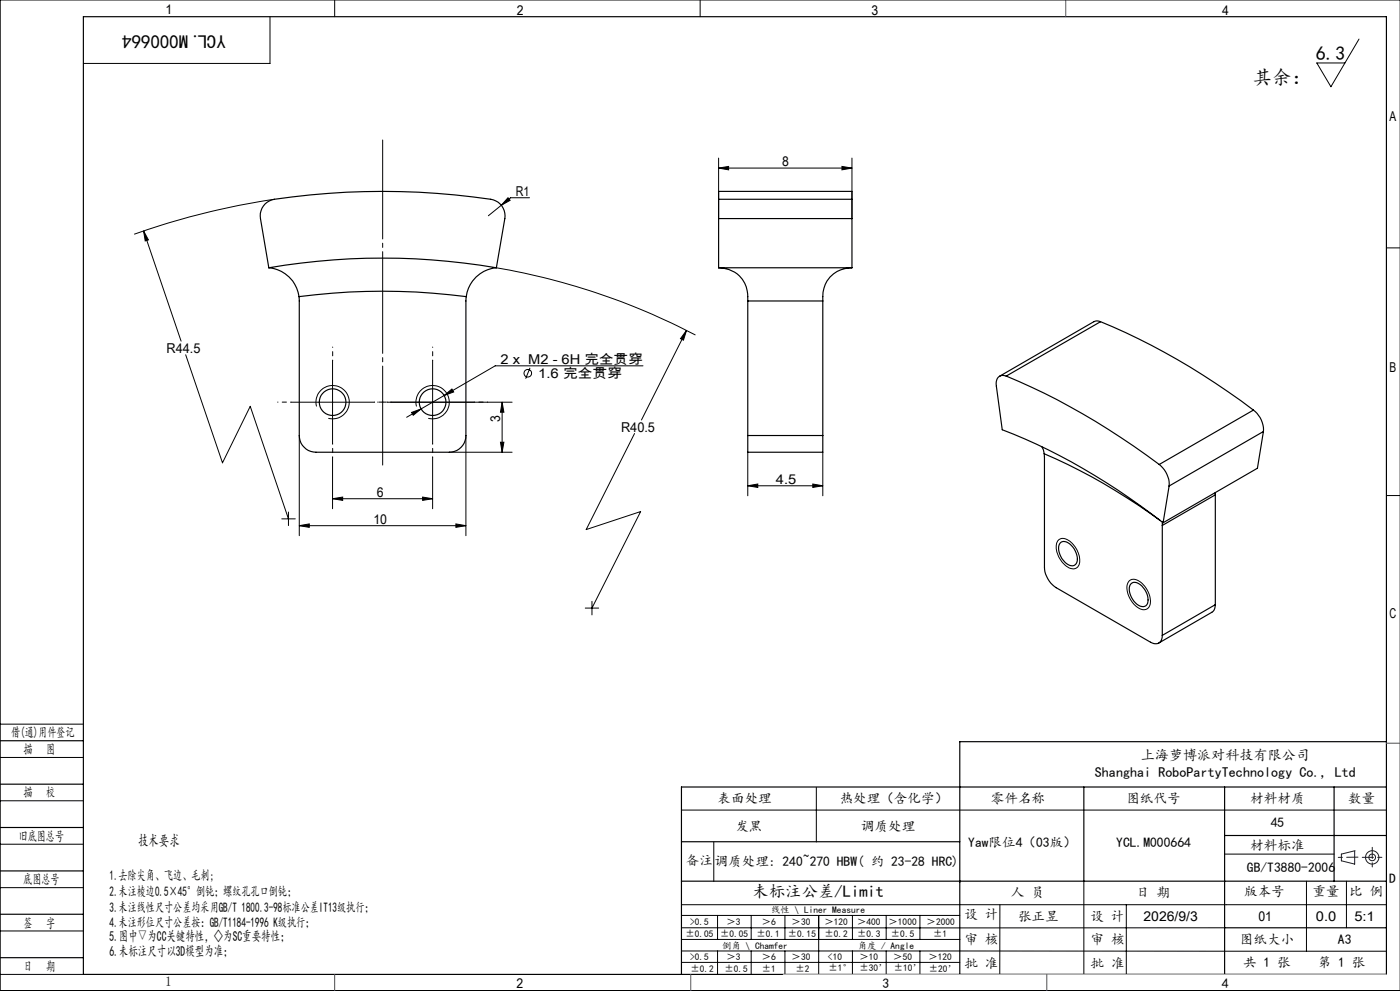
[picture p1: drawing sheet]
<svg xmlns="http://www.w3.org/2000/svg" width="420mm" height="297mm" viewBox="0 0 420 297" stroke-linecap="round" stroke-linejoin="round" font-family="sans-serif">
<g fill="none" stroke="#000" stroke-width=".3">
<path d="M100.4 0v5M210 0v5M420 0h-419.9v297h419.9M81 5v14h-56M407.7 11.7l-8.4 14.3-4.3-7.1h8.5M82.3 59.7a226.7 226.7 0 0 0-42 10.5M152.4 59.3l.6 .7-2.6 1.5zM158.9 59.3h-5.7l-6.7 5.4M215.6 50.4l3-.5v1zM215.6 47.4v18.1M215.6 50.4h40M252.6 49.9l3 .5-3 .5z"/>
<path d="M255.6 47.4v18.1M43.1 69.2l1.4 2.7-.9 .3zM43.1 69.2l11.2 33M415.9 74.3h4.1M148.9 80.3a202.7 202.7 0 0 1 59.7 20.1M206 99l-1 2.9-.8-.4zM206 99l-13.6 26.9M55.7 106.3l11 32.4 8.4-16.9 11.4 33.7M99.8 108v25M129.8 108v25M133.2 118.5l2.4-1.9 .5 .9zM133.2 118.5l-6.9 4.1"/>
<path d="M159 110.2l-1.3 3.3M192.9 109.6h-44.3l-15.4 8.9M87.3 120.5h25M89.8 130.5v30M95 121.8a5 5 0 0 1 4.4-6.2 5 5 0 0 1 5.4 5.4 5 5 0 0 1-6.3 4.4M99.8 137v15.5M116.3 120.5h37.3M123.5 123.6l2.8-1-2.3 1.9zM125 121.8a5 5 0 0 1 4.4-6.2 5 5 0 0 1 5.4 5.4 5 5 0 0 1-6.3 4.4M126.3 122.6l-4.3 2.5M129.8 137v15.5M134.8 135.5h18.8"/>
<path d="M139.8 130.5v30M150.1 132.5h1.1l-.6 3zM150.6 120.5l.6 3h-1.1zM150.6 120.5v15M190.4 129.9l-14.5 28.8 16.3-5.4-14.6 28.9M224.3 135.5v13.1M246.8 135.5v13.1M84.5 155.5h4.1M86.5 153.5v4M89.8 157.5l3-.5v1zM89.8 157.5h50M99.8 149.5l3-.5v1z"/>
<path d="M99.8 149.5h30M126.8 149l3 .5-3 .5zM136.8 157l3 .5-3 .5zM224.3 145.6l3-.5v1zM224.3 145.6h22.5M243.8 145.1l3 .5-3 .5zM415.9 148.5h4.1M317.6 161.8a3.3 3.3 0 0 1 4.4 1.4 5.9 5.9 0 0 1 1.4 6.6 2.67 2.67 0 0 1-3.9-.4 6.6 6.6 0 0 1-2.2-7.3zM338.7 174.2a2.76 2.76 0 0 1 3.9 .6 6.5 6.5 0 0 1 2.1 7.1 2.45 2.45 0 0 1-3.8-.1 7 7 0 0 1-2.6-7.1zM175.6 182.2h4M177.6 180.2v4.1M0 217h25"/>
<path d="M0 227h25M0 240h25M244.9 236v16.3M0 253h25M204.4 242.8h211.5M214.1 252.4v11.8M367.4 256h32.8M0 266h25M0 279h25M204.4 271.1h211.5M204.4 278.1h163M204.4 274.4h83.5"/>
<path d="M215.3 274.4v7.1M225.4 274.4v7.1M235.5 274.4v7.1M245.6 274.4v17.6M255.7 274.4v7.1M265.9 274.4v7.1M276 274.4v7.1M300 271.1l-.1 21M325.2 264.1v27.9M337.9 271.1v20.9M391.9 264.1v21M403.9 264.1v14"/>
<path d="M0 292h25M204.4 285l211.5 .1M204.4 288.4h83.5M204.5 281.5h83.5M215.3 285v7M225.4 285v7M235.5 285v7M255.7 285v7M265.9 285v7M276 285v7M287.9 292h128"/>
<circle cx="158.4" cy="111.9" r="1.14"/>
</g>
<g fill="none" stroke="#191924" stroke-width=".3">
<path d="M402.4 256l4-1v4l-4-1z"/>
<circle cx="411.7" cy="257" r="1"/>
<circle cx="411.7" cy="257" r="2"/>
</g>
<path d="M114.8 42v97.4" fill="none" stroke="#000" stroke-width=".3" stroke-dasharray="30.5 1.3 1.3 1.3" stroke-dashoffset=".8"/>
<g fill="none" stroke="#000" stroke-width=".35">
<path d="M25 5h390.9v287h-390.9zM215.6 59.7v5.8M215.6 59.7v-2.3h40v2.3M215.6 59.7h40M255.6 59.7v5.8M215.6 65.5h40M215.6 65.5v14.8M255.6 65.5v14.8M80.6 80.3a202.8 202.8 0 0 1 68.3 0M80.6 80.3a10.1 10.1 0 0 1 9.1 8.6M80.6 80.3l-2.5-14.8a5 5 0 0 1 4.2-5.8 221 221 0 0 1 65.7 .2 5 5 0 0 1 3.4 5.6l-2.5 14.8M89.7 88.9a194.7 194.7 0 0 1 50.2 0"/>
<path d="M89.7 88.9l.1 41.6a5.1 5.1 0 0 0 5 5h40a5 5 0 0 0 5-5l.1-41.6M148.9 80.3a10 10 0 0 0-9 8.6M215.6 80.3a8.7 8.7 0 0 1 8.7 9.8v.1M215.6 80.3h40M224.3 90.2h22.5M224.3 90.2v40.3M246.8 90.2v40.3M255.6 80.3a8.8 8.8 0 0 0-8.8 9.9M330.2 96.4a207.4 207.4 0 0 1 45.8 26.5M330.2 96.4a2.16 2.16 0 0 0-2 0l-28.3 16.3M330.2 96.4l-28.3 16.3M301.9 112.7a2.13 2.13 0 0 0-2.3 .2 2.13 2.13 0 0 0-.8 2.2l1.9 13.7a190.4 190.4 0 0 1 48.2 27.9"/>
<path d="M301.9 112.7a212.5 212.5 0 0 1 45.9 26.5M224.3 130.5v5h22.5v-5M224.3 130.5h22.5M312.6 133.9l.7 2.1M313.3 136v34a7.8 7.8 0 0 0 3.6 6.1l28.3 16.4a2.16 2.16 0 0 0 2.5 .2 2.16 2.16 0 0 0 1-2.3M313.3 136a178.2 178.2 0 0 1 34.8 20M347.8 139.2a7.7 7.7 0 0 1 2.9 6.5M376 122.9a7.5 7.5 0 0 1 3 6.4M376 122.9l-28.2 16.3M379 129.3l-28.3 16.4M379 129.3l-1.8 11-28.3 16.4M348.7 157.5v32.9"/>
<path d="M348.7 156.5v1M350.7 145.7l-1.8 11M364.6 147.6v.7M364.6 148.3l-15.9 9.2M364.6 148.3v32.9M318.2 162.6a2.8 2.8 0 0 1 3.6 1.3 4.2 4.2 0 0 1 .7 5.4 2.71 2.71 0 0 1-3.5-1.4 4.2 4.2 0 0 1-.8-5.3zM339.4 174.8a2.71 2.71 0 0 1 3.6 1.4 4.3 4.3 0 0 1 .8 5.3 2.83 2.83 0 0 1-3.6-1.3 4.2 4.2 0 0 1-.8-5.4zM364.6 181.2l-.1 .7a1.97 1.97 0 0 1-1 1.6l-15.9 9.2M364.6 181.2l-15.9 9.2M0 222h25M0 235h25M325.2 235.9v28.2"/>
<path d="M367.4 235.9v56.1M400.2 235.9v28.3M415.9 235.9h-211.5v56.1M415.9 222.3h-128v69.7M0 248h25M204.4 252.3h83.5M367.4 250.4h48.5M0 261h25M0 274h25M204.4 264.1h211.5M367.4 278.1h48.5M0 287h25"/>
<circle cx="99.8" cy="120.5" r="4"/>
<circle cx="129.8" cy="120.5" r="4"/>
</g>
<path d="M407.4 256.9l-5.9 .1M408.7 256.9h6M411.7 253.9v6" fill="none" stroke="#191924" stroke-width=".3" stroke-dasharray="6.3 1.3 1.3 1.3" stroke-dashoffset="3"/>
<path d="M235 292h180.9" fill="none" stroke="#c0c0c0" stroke-width=".3"/>
<path d="M319.7 0v5M415.9 222.7h4.1M100.4 292v5M207.2 292v5M314 292v5" fill="none" stroke="#00f" stroke-width=".3"/>
<path d="M406.4 255h.1" fill="none" stroke="#0ff" stroke-width=".3"/>
<path d="M99.8 108v-4M129.8 108v-4M87.3 120.5h-4M99.8 133v4M112.3 120.5h4M117.3 120.5h-4M129.8 133v4M142.3 120.5h4" fill="none" stroke="#000" stroke-width=".3" stroke-dasharray="30.5 1.3 1.3 1.3" stroke-dashoffset="30.4"/>
<g fill="#000">
<path d="M215.6 50.4l3-.5v1zM252.6 49.9l3 .5-3 .5z"/>
<path d="M150.1 132.5h1.1l-.6 3zM150.6 120.5l.6 3h-1.1z"/>
<path d="M89.8 157.5l3-.5v1zM136.8 157l3 .5-3 .5zM99.8 149.5l3-.5v1zM126.8 149l3 .5-3 .5zM123.5 123.6l.5 .9 2.3-1.9zM133.2 118.5l2.9-1-.5-.9zM43.1 69.2l.5 3 .9-.3zM152.4 59.3l-2 2.2 2.6-1.5zM206 99l-1.8 2.5 .8 .4z"/>
<path d="M243.8 145.1l3 .5-3 .5zM224.3 145.6l3-.5v1z"/>
</g>
<g font-size="5.8">
<text x="394.8" y="18">6.3</text>
<text x="375.9" y="25.2">其余：</text>
</g>
<text font-size="5.6" x="67.7" y="10.6" transform="rotate(-180 67.7 10.6)">YCL.M000664</text>
<text font-size="4.9" x="225.7" y="269">未标注公差/Limit</text>
<text font-size="4.7" x="41.4" y="253.6">技术要求</text>
<g font-size="4.2">
<text x="342.2" y="227.9">上海萝博派对科技有限公司</text>
<text x="328.5" y="232.8">Shanghai RoboPartyTechnology Co., Ltd</text>
<text x="32.8" y="282.1">5.图中▽为CC关键特性，◇为SC重要特性；</text>
<text x="32.8" y="286.4">6.未标注尺寸以3D模型为准；</text>
</g>
<g font-size="4.1">
<text x="49.6" y="4.3">1</text>
<text x="155.1" y="4.6">2</text>
<text x="261.4" y="4.6">3</text>
<text x="366.6" y="4.6">4</text>
<text x="416.9" y="36.3">A</text>
<text x="234.6" y="49.8">8</text>
<text x="154.8" y="58.7">R1</text>
<text x="49.9" y="105.7">R44.5</text>
<text x="150.2" y="109.1">2 x M2 - 6H 完全贯穿</text>
<text x="161.5" y="113.3">1.6 完全贯穿</text>
<text x="416.9" y="111.3">B</text>
<text x="150.1" y="126.6" transform="rotate(-90 150.1 126.6)">3</text>
<text x="186.3" y="129.3">R40.5</text>
<text x="113" y="148.9">6</text>
<text x="232.8" y="145">4.5</text>
<text x="112" y="156.9">10</text>
<text x="416.9" y="185.3">C</text>
<text x="3.3" y="220.9">借(通)用件登记</text>
<text x="7.1" y="226">描</text>
<text x="13.9" y="226">图</text>
<text x="7" y="238.9">描</text>
<text x="13.8" y="238.9">校</text>
<text x="215.3" y="240.8">表面处理</text>
<text x="251.9" y="240.8">热处理（含化学）</text>
<text x="297.3" y="240.8">零件名称</text>
<text x="337.9" y="240.8">图纸代号</text>
<text x="375.1" y="240.8">材料材质</text>
<text x="404.4" y="240.8">数量</text>
<text x="220.6" y="249">发黑</text>
<text x="258.3" y="249">调质处理</text>
<text x="381.2" y="247.7">45</text>
<text x="5.6" y="252">旧底图总号</text>
<text x="290.5" y="253.7">Yaw限位4（03版）</text>
<text x="334.9" y="253.7">YCL.M000664</text>
<text x="375.1" y="254.9">材料标准</text>
<text x="32.8" y="263.7">1.去除尖角、飞边、毛刺;</text>
<text x="205.7" y="259.3">备注</text>
<text x="214.4" y="259.7">调质处理: 240~270 HBW( 约 23-28 HRC)</text>
<text x="374.1" y="261.4">GB/T3880-2006</text>
<text x="7" y="265">底图总号</text>
<text x="32.8" y="268.4">2.未注棱边0.5×45°倒钝；螺纹孔孔口倒钝；</text>
<text x="303.3" y="269">人 员</text>
<text x="340.8" y="269">日 期</text>
<text x="373.2" y="268.7">版本号</text>
<text x="393.7" y="268.7">重量</text>
<text x="404.8" y="268.7">比 例</text>
<text x="416.7" y="264.6">D</text>
<text x="32.8" y="273.2">3.未注线性尺寸公差均采用GB/T 1800.3-98标准公差IT13级执行；</text>
<text x="289.3" y="275.5">设 计</text>
<text x="7" y="278">签</text>
<text x="13.8" y="278">字</text>
<text x="32.8" y="277.9">4.未注形位尺寸公差按：GB/T1184-1996 K级执行；</text>
<text x="305.4" y="276">张正昱</text>
<text x="327.2" y="276">设 计</text>
<text x="343.1" y="276">2026/9/3</text>
<text x="377.5" y="276">01</text>
<text x="394.8" y="276">0.0</text>
<text x="406.3" y="276">5:1</text>
<text x="289.3" y="283">审 核</text>
<text x="327.2" y="282.9">审 核</text>
<text x="372" y="283">图纸大小</text>
<text x="401.4" y="283">A3</text>
<text x="7" y="291">日</text>
<text x="13.8" y="291">期</text>
<text x="289.3" y="290.1">批 准</text>
<text x="327.2" y="290">批 准</text>
<text x="373" y="289.8">共 1 张</text>
<text x="395.4" y="289.8">第 1 张</text>
<text x="49.6" y="295.6">1</text>
<text x="154.9" y="296">2</text>
<text x="264.7" y="296">3</text>
<text x="366.6" y="296">4</text>
</g>
<g font-size="2.8">
<text x="231.3" y="273.6">线性 \ Liner Measure</text>
<text x="205.6" y="280.8">±0.05</text>
<text x="207" y="277.2">&gt;0.5</text>
<text x="216" y="280.8">±0.05</text>
<text x="217.9" y="277.2">＞3</text>
<text x="227" y="280.8">±0.1</text>
<text x="228.5" y="277.2">＞6</text>
<text x="236.3" y="280.8">±0.15</text>
<text x="237.5" y="277.2">＞30</text>
<text x="247.4" y="277.2">＞120</text>
<text x="247.4" y="280.8">±0.2</text>
<text x="257.1" y="277.2">＞400</text>
<text x="257.1" y="280.8">±0.3</text>
<text x="266.6" y="277.2">＞1000</text>
<text x="267.3" y="280.8">±0.5</text>
<text x="278" y="277.2">＞2000</text>
<text x="279.9" y="280.8">±1</text>
<text x="207" y="287.8">&gt;0.5</text>
<text x="216.6" y="284.3">倒角 \ Chamfer</text>
<text x="217.9" y="287.8">＞3</text>
<text x="228.5" y="287.8">＞6</text>
<text x="237.5" y="287.8">＞30</text>
<text x="248.4" y="287.8">&lt;10</text>
<text x="257.3" y="284.3">角度 / Angle</text>
<text x="257.8" y="287.8">＞10</text>
<text x="268" y="287.8">＞50</text>
<text x="278.5" y="287.8">＞120</text>
<text x="207.1" y="291.3">±0.2</text>
<text x="217.3" y="291.3">±0.5</text>
<text x="228.5" y="291.3">±1</text>
<text x="238.7" y="291.3">±2</text>
<text x="248.6" y="291.1">±1°</text>
<text x="257.8" y="291.1">±30’</text>
<text x="268.1" y="291.1">±10’</text>
<text x="278.6" y="291.2">±20’</text>
</g>
</svg>
